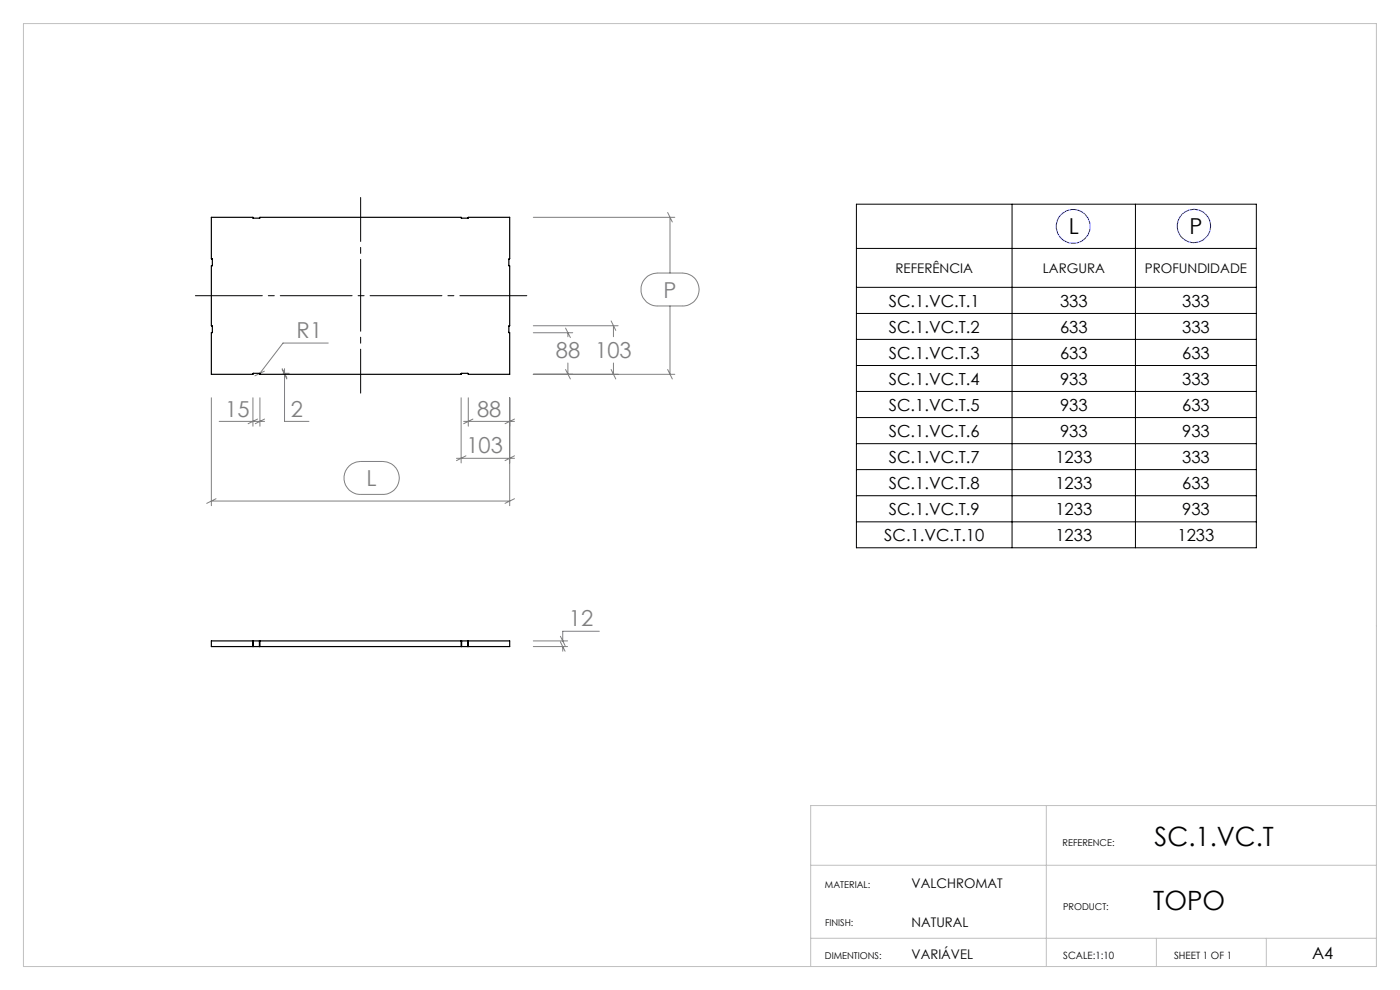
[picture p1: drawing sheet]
<svg xmlns="http://www.w3.org/2000/svg" width="297mm" height="210mm" viewBox="0 0 297 210" stroke-linecap="round" stroke-linejoin="round" font-family="sans-serif">
<g fill="none" stroke="#00f" stroke-width=".21">
<circle cx="227.7" cy="48" r="3.6"/>
<circle cx="253.3" cy="47.9" r="3.5"/>
</g>
<g fill="none" stroke="#808080" stroke-width=".21">
<path d="M113.1 46.1h30.1M136.9 59.1a3.6 3.6 0 0 1 2.6-1.2h5.3a3.5 3.5 0 0 1 3.5 3.5 3.5 3.5 0 0 1-3.5 3.5h-5.3a3.5 3.5 0 0 1-3.2-2.1 3.5 3.5 0 0 1 .6-3.7zM141.6 45.1l1 2M142.1 46.1v11.8M56.1 78.7l-2 1M59.9 78.2l1 2M59.9 78.4l1 2M60 79.2h1.3M60.4 79.4v10h5.1M60.4 78.2v1M69.6 72.8h-9.6l-5 6.5M113.1 79.4h30.1"/>
<path d="M113.1 70.6h8.4M113.1 69.1h18M120 78.4l1 2M120 69.6l1 2M120.5 70.6v.8M120.5 77v2.4M129.6 78.4l1 2M129.6 68.1l1 2M130.1 69.1v2.3M130.1 77v2.4M141.6 78.4l1 2M142.1 64.9v14.5"/>
<path d="M44.8 84.4v22.9M46.5 89.4h9.6M53.7 84.4v6M54.6 88.9l-2 1M55.1 84.4v6M56.1 88.9l-1.9 1M74 98.9l.7-.5 1-.4 5.5-.1a3.5 3.5 0 0 1 3.5 3.5 3.5 3.5 0 0 1-3.5 3.5h-4.7a3.5 3.5 0 0 1-3.3-2.2 3.5 3.5 0 0 1 .8-3.8zM96.8 97.2h12.3M97.8 84.4v13.8M98.4 89.4h10.7M98.8 96.7l-2 1M99.3 84.4v6"/>
<path d="M100.3 88.9l-1.9 1M108.1 84.4v22.9M109.1 88.9l-2 1M109.1 96.7l-2 1M44.8 106.3h63.3M45.8 105.8l-1.9 1M109.1 105.8l-2 1M113.1 136h7.3M113.1 137.2h7.3M118.9 135l1 1.9M118.9 136.2l1 1.9M119.4 137.2v.9"/>
<path d="M127.1 133.9h-7.7v2.1"/>
</g>
<g fill="none" stroke="#000" stroke-width=".21">
<path d="M181.7 43.3h84.8v72.9h-84.8zM181.7 52.7h84.8M214.7 43.3v72.9M240.9 43.3v72.9M181.7 61h84.8M181.7 66.5h84.8M181.7 72h84.8M181.7 77.5h84.8M181.7 83h84.8M181.7 88.6h84.8M181.7 94.1h84.8M181.7 99.6h84.8"/>
<path d="M181.7 105.2h84.8M181.7 110.7h84.8"/>
</g>
<path d="M76.5 83.4v-41.5" fill="none" stroke="#000" stroke-width=".21" stroke-dasharray="15.2 1.3 1.3 1.3" stroke-dashoffset="5.9"/>
<path d="M41.4 62.7h70.4" fill="none" stroke="#000" stroke-width=".21" stroke-dasharray="15.2 1.3 1.3 1.3" stroke-dashoffset="1"/>
<path d="M5 5h287v200h-287zM222 170.9v34.1M292 170.9h-120v34.1M172 199h120M172 183.5h120M245.3 199v6M268.6 199v6" fill="none" stroke="#c0c0c0" stroke-width=".21"/>
<g fill="none" stroke="#000" stroke-width=".25">
<path d="M44.8 46.1h8.9v.2h1.4v-.2h42.7l.1 .2h1.4v-.2h8.8v8.8l-.2 .1v1.4h.2v12.7h-.2v1.4l.2 .1v8.8h-8.8v-.2h-1.4l-.1 .2h-42.7v-.2h-1.4v.2h-8.9v-8.8l.2-.1v-1.3l-.2-.1v-12.7l.2-.1v-1.3l-.2-.1zM53.7 136h.1M53.7 137.2h.1M53.7 136v1.2M53.7 136h-8.9v1.2h8.9M53.7 136h1.3M53.7 137.2h1.3M55 136h.1M55 137.2h.1M55 136v1.2M55.1 136v1.2M55.1 136h42.7"/>
<path d="M55.1 137.2h42.7M97.8 136h.1M97.8 137.2h.1M97.8 136v1.2M97.9 136h1.3M97.9 137.2h1.3M97.9 136v1.2M99.2 136h.1M99.2 137.2h.1M99.2 136v1.2M99.3 136v1.2M99.3 136h8.8v1.2h-8.8"/>
</g>
<g font-size="5.6">
<text x="244.9" y="179.5">SC.1.VC.T</text>
<text x="244.7" y="193">TOPO</text>
</g>
<g font-size="4.7">
<text x="226.7" y="49.7">L</text>
<text x="252.3" y="49.7">P</text>
</g>
<g font-size="4.7" fill="#808080">
<text x="140.8" y="63.2">P</text>
<text x="62.9" y="71.7">R1</text>
<text x="117.9" y="76">88 103</text>
<text x="47.8" y="88.4">15</text>
<text x="61.7" y="88.4">2</text>
<text x="101.2" y="88.4">88</text>
<text x="99" y="96.2">103</text>
<text x="77.8" y="103.1">L</text>
<text x="120.7" y="132.9">12</text>
</g>
<g font-size="3.5">
<text x="188.6" y="65">SC.1.VC.T.1</text>
<text x="224.9" y="65">333</text>
<text x="250.8" y="65">333</text>
<text x="188.6" y="70.5">SC.1.VC.T.2</text>
<text x="224.9" y="70.5">633</text>
<text x="250.8" y="70.5">333</text>
<text x="188.6" y="76.1">SC.1.VC.T.3</text>
<text x="224.9" y="76.1">633</text>
<text x="250.8" y="76.1">633</text>
<text x="188.6" y="81.6">SC.1.VC.T.4</text>
<text x="224.9" y="81.6">933</text>
<text x="250.8" y="81.6">333</text>
<text x="188.6" y="87.1">SC.1.VC.T.5</text>
<text x="224.9" y="87.1">933</text>
<text x="250.8" y="87.1">633</text>
<text x="188.6" y="92.6">SC.1.VC.T.6</text>
<text x="224.9" y="92.6">933</text>
<text x="250.8" y="92.6">933</text>
<text x="188.6" y="98.2">SC.1.VC.T.7</text>
<text x="223.9" y="98.2">1233</text>
<text x="250.8" y="98.2">333</text>
<text x="188.6" y="103.7">SC.1.VC.T.8</text>
<text x="223.9" y="103.7">1233</text>
<text x="250.8" y="103.7">633</text>
<text x="188.6" y="109.2">SC.1.VC.T.9</text>
<text x="223.9" y="109.2">1233</text>
<text x="250.8" y="109.2">933</text>
<text x="187.6" y="114.7">SC.1.VC.T.10</text>
<text x="223.9" y="114.7">1233</text>
<text x="249.8" y="114.7">1233</text>
<text x="278.3" y="203.5">A4</text>
</g>
<g font-size="2.8">
<text x="190" y="57.9">REFERÊNCIA</text>
<text x="221.2" y="57.9">LARGURA</text>
<text x="242.9" y="57.9">PROFUNDIDADE</text>
<text x="193.4" y="188.4">VALCHROMAT</text>
<text x="193.4" y="196.5">NATURAL</text>
<text x="193.4" y="203.5">VARIÁVEL</text>
</g>
<g font-size="2.1">
<text x="225.6" y="203.4">SCALE:1:10</text>
<text x="249.1" y="203.4">SHEET 1 OF 1</text>
</g>
<g font-size="2">
<text x="225.4" y="179.5">REFERENCE:</text>
<text x="175" y="188.4">MATERIAL:</text>
<text x="175" y="196.5">FINISH:</text>
<text x="225.5" y="193">PRODUCT:</text>
<text x="175" y="203.4">DIMENTIONS:</text>
</g>
</svg>
